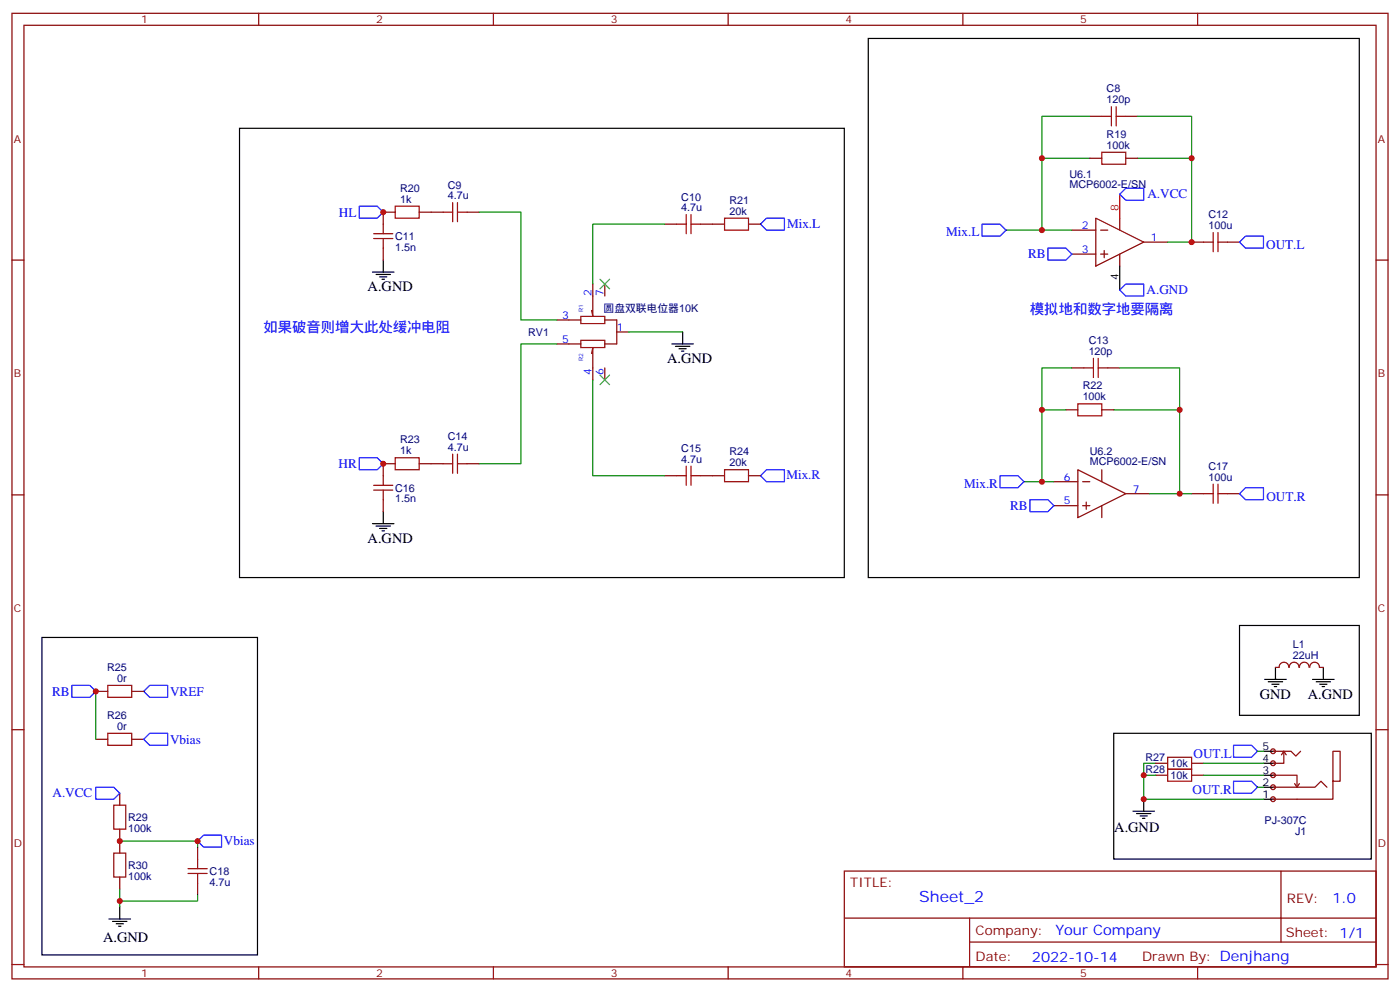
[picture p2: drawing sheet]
<svg xmlns="http://www.w3.org/2000/svg" width="412mm" height="292mm" viewBox="0 0 412 292" stroke-linecap="round" stroke-linejoin="round" font-family="sans-serif">
<g fill="none" stroke="#870000" stroke-width=".35">
<path d="M3.5 3.9h405.4v284.4h-405.4zM7.1 7.4h398.2v277.3h-398.2zM76.2 3.9v3.5M145.3 3.9v3.5M214.5 3.9v3.5M283.6 3.9v3.5M352.8 3.9v3.5M3.5 76.6h3.6M405.3 76.6h3.6M3.5 145.7h3.6M405.3 145.7h3.6M3.5 214.9h3.6"/>
<path d="M405.3 214.9h3.6M248.7 256.5h156.6v28.2h-156.6zM377.3 256.5v20.9M248.7 270.4h156.5M285.6 277.4h119.6M285.6 270.4v14.1M3.5 284h3.6M76.2 284.7v3.6M145.3 284.7v3.6M214.5 284.7v3.6M283.6 284.7v3.6M352.8 284.7v3.6"/>
<path d="M405.3 284h3.6"/>
</g>
<g fill="#f0f0f0" stroke="#870000" stroke-width=".35">
<circle cx="375" cy="221.2" r=".71"/>
<circle cx="375" cy="224.8" r=".71"/>
<circle cx="375" cy="228.3" r=".71"/>
<circle cx="375" cy="231.8" r=".71"/>
<circle cx="375" cy="235.3" r=".71"/>
</g>
<g fill="none" stroke="#000" stroke-width=".35">
<path d="M255.8 11.3h144.6v158.8h-144.6zM70.6 37.8h178.1v132.3h-178.1zM112.9 76.6v3.5M329.8 78.4v7M109.7 80.1h6.4M110.8 80.8h4.2M111.8 81.5h2.1M112.5 82.2h.7M201.1 97.8v3.5M197.9 101.3h6.4M199 102h4.2M200 102.7h2.1"/>
<path d="M200.7 103.4h.7M109.7 154.2h6.4M110.8 154.9h4.2M111.8 155.6h2.1M112.5 156.3h.7M112.9 150.7v3.5M12.3 187.7h63.5v93.5h-63.5zM365.1 184.2h35.3v26.4h-35.3zM375.7 196.5v3.6M389.8 196.5v3.6M328.1 215.9h75.8v37.1h-75.8zM372.5 200.1h6.4"/>
<path d="M373.6 200.8h4.2M374.6 201.5h2.2M375.4 202.2h.7M386.6 200.1h6.4M387.7 200.8h4.2M388.8 201.5h2.1M389.5 202.2h.7M333.7 238.9h6.4M334.8 239.6h4.2M336.9 235.3v3.6M372.2 235.3h3.5M372.2 231.8h3.5"/>
<path d="M372.2 228.3h3.5M372.2 224.8h3.5M372.2 221.2h3.5M335.8 240.3h2.2M336.5 241h.8M32.1 270.6h6.4M33.2 271.3h4.2M34.2 272h2.1M34.9 272.7h.7M35.3 267.1v3.5"/>
</g>
<g fill="none" stroke="#870000" stroke-width=".35">
<path d="M321 34.3h3.6M331.6 34.3h3.5M321 46.6h3.6M331.6 46.6h3.5M112.9 73.1v3.5M116.4 62.5h-3.5v3.5M123.5 62.5h7M137.6 62.5h3.5M195.8 66h3.5M206.4 66h7M220.5 66h3.5M315.7 67.8h7.1"/>
<path d="M315.7 74.8h7.1M322.8 64.2l14.1 7.1-14.1 7.1zM324.2 67.8h2.1M324.2 74.8h2.1M325.3 73.8v2.1M329.8 64.2v3.6M329.8 74.8v3.6M336.9 71.3h7.1M351 71.3h3.5M361.6 71.3h3.5M164 94.2h7.1M171.1 93.2h7.1v2.1h-7.1z"/>
<path d="M174.6 83.6v9.6l-.3-1.8M178.2 94.2h3.5v7.1h-3.5M178.2 83.6v3.6M181.7 97.8h3.5M164 101.3h7.1M171.1 100.2h7.1v2.1h-7.1zM174.3 104.1l.3-1.8v9.6M178.2 108.3v3.6M315.7 108.3h3.6M326.3 108.3h3.5M116.4 136.6h-3.5v3.5M123.5 136.6h7"/>
<path d="M137.6 136.6h3.5M314 120.7h3.5M317.5 138.3l14.1 7.1-14.1 7zM324.6 138.3v3.6M324.6 120.7h3.5M112.9 147.1v3.6M195.8 140.1h3.5M206.4 140.1h7M220.5 140.1h3.5M310.4 148.9h7.1M310.4 141.9h7.1M318.9 148.9h2.1"/>
<path d="M318.9 141.9h2.1M320 147.8v2.2M324.6 148.9v3.5M331.6 145.4h7.1M351 145.4h3.5M361.6 145.4h3.5M375.7 196.5h1.1M376.8 196.5a1.41 1.41 0 0 1 1.4-1.5 1.41 1.41 0 0 1 1.4 1.5M379.8 196.5a1.41 1.41 0 0 1 1.4-1.5 1.41 1.41 0 0 1 1.4 1.5M382.8 196.5a1.41 1.41 0 0 1 1.4-1.5 1.41 1.41 0 0 1 1.4 1.5M385.8 196.5a1.41 1.41 0 0 1 1.4-1.5 1.41 1.41 0 0 1 1.4 1.5M388.8 196.5h1"/>
<path d="M28.2 203.6h3.5M28.2 217.7h3.5M38.8 203.6h3.5M38.8 217.7h3.5M35.3 233.6v3.5M340.4 224.8h3.6M340.4 228.3h3.6M351 224.8h3.5M351 228.3h3.5M375 231.8h12.3l1.8-1.8 1.8 1.8M375 228.3h7.1v3.5M375 221.2h5.3l1.4 1.4 1.4-1.4"/>
<path d="M378.2 221.2v3.6h-3.2M378.2 221.2l.7 1.1M378.2 221.2l-.7 1.1M381.4 230.8l.7 1M382.8 230.8l-.7 1M392.6 230v-8.8h2.2v8.8h-2.2v5.3h-17.6M35.3 244.2v7M35.3 258.3v3.5M58.2 249.4v3.6M58.2 260v3.6"/>
</g>
<g fill="none" stroke="#00f" stroke-width=".35">
<path d="M329.8 57.2l1.8-1.8h5.3v3.5h-5.3zM105.8 60.7h5.3l1.8 1.8-1.8 1.7h-5.3zM224 66l1.8-1.8h5.3v3.6h-5.3zM289.3 66h5.3l1.7 1.8-1.7 1.7h-5.3zM308.7 73.1h5.3l1.7 1.7-1.7 1.8h-5.3zM365.1 71.3l1.8-1.8h5.3v3.6h-5.3zM329.8 85.4l1.8-1.8h5.3v3.6h-5.3zM105.8 134.8h5.3l1.8 1.8-1.8 1.7h-5.3zM224 140.1l1.8-1.8h5.3v3.6h-5.3zM294.6 140.1h5.3l1.7 1.8-1.7 1.7h-5.3zM303.4 147.1h5.3l1.7 1.8-1.7 1.8h-5.3zM365.1 145.4l1.8-1.8h5.3v3.5h-5.3z"/>
<path d="M21.2 201.8h5.3l1.7 1.8-1.7 1.8h-5.3zM42.3 203.6l1.8-1.8h5.3v3.6h-5.3zM42.3 217.7l1.8-1.8h5.3v3.6h-5.3zM363.4 219.5h5.3l1.7 1.7-1.7 1.8h-5.3zM28.2 231.8h5.3l1.8 1.8-1.8 1.7h-5.3zM363.4 230h5.3l1.7 1.8-1.7 1.8h-5.3zM60 245.9h5.3v3.5h-5.3l-1.8-1.7z"/>
</g>
<g fill="none" stroke="#008700" stroke-width=".35">
<path d="M321 34.3h-14.1v12.3M335.1 34.3h15.9v12.3M321 46.6h-14.1v21.2M335.1 46.6h15.9v24.7h-7M141.1 62.5h12.4v31.7h10.5M195.8 66h-21.2v17.6M296.3 67.8h19.4M185.2 97.8h15.9M164 101.3h-10.5v35.3h-12.4M174.6 111.9v28.2h21.2M315.7 108.3h-8.8v12.4M329.8 108.3h17.7v12.4"/>
<path d="M314 120.7h-7.1v21.2M328.1 120.7h19.4v24.7h-8.8M301.6 141.9h8.8M347.5 145.4h3.5M28.2 203.6v14.1M336.9 228.3h3.5M340.4 224.8h-3.5v10.5h35.3M354.5 224.8h17.7M354.5 228.3h17.7M370.4 231.8h1.8M370.4 221.2h1.8M35.3 247.7h22.9v1.7"/>
<path d="M35.3 261.8v5.3M58.2 263.6v1.7h-22.9"/>
</g>
<g fill="none" stroke="#a10000" stroke-width=".35">
<path d="M324.6 34.3h2.8M327.4 31.4v5.7M328.8 34.3h2.8M328.8 31.4v5.7M133.3 59.7v5.6M134.8 59.7v5.6M324.6 44.8h7v3.6h-7zM110.1 70.2h5.6M110.1 68.8h5.6M112.9 66v2.8M112.9 70.2v2.9M116.4 60.7h7.1v3.5h-7.1z"/>
<path d="M130.5 62.5h2.8M134.8 62.5h2.8M199.3 66h2.8M202.1 63.2v5.6M203.6 63.2v5.6M203.6 66h2.8M213.4 64.2h7.1v3.6h-7.1zM354.5 71.3h2.9M357.4 68.5v5.6M358.8 68.5v5.6M358.8 71.3h2.8M317.5 118.9h7.1v3.5h-7.1z"/>
<path d="M319.3 108.3h2.8M322.1 105.5v5.7M323.5 108.3h2.8M323.5 105.5v5.7M116.4 134.8h7.1v3.5h-7.1zM130.5 136.6h2.8M133.3 133.7v5.7M134.8 136.6h2.8M134.8 133.7v5.7M202.1 137.3v5.6M203.6 137.3v5.6M213.4 138.3h7.1v3.6h-7.1z"/>
<path d="M110.1 144.3h5.6M110.1 142.9h5.6M112.9 140.1v2.8M112.9 144.3v2.8M199.3 140.1h2.8M203.6 140.1h2.8M354.5 145.4h2.9M357.4 142.6v5.6M358.8 145.4h2.8M358.8 142.6v5.6M31.7 201.8h7.1v3.6h-7.1zM31.7 215.9h7.1v3.6h-7.1z"/>
<path d="M33.5 237.1h3.5v7.1h-3.5zM344 223h7v3.5h-7zM344 226.5h7v3.5h-7zM33.5 251.2h3.5v7.1h-3.5zM55.4 257.2h5.6M55.4 255.8h5.6M58.2 253v2.8M58.2 257.2v2.8"/>
</g>
<path d="M329.8 57.2v7" fill="none" stroke="#f00" stroke-width=".35"/>
<path d="M176.7 82.2l2.9 2.9M179.6 82.2l-2.9 2.9M176.7 110.5l2.9 2.8M179.6 110.5l-2.9 2.8" fill="none" stroke="#3c3" stroke-width=".35"/>
<g fill="#c00">
<circle cx="28.2" cy="203.6" r=".88"/>
<circle cx="35.3" cy="247.7" r=".88"/>
<circle cx="35.3" cy="265.3" r=".88"/>
<circle cx="58.2" cy="247.7" r=".88"/>
<circle cx="351" cy="71.3" r=".88"/>
<circle cx="347.5" cy="145.4" r=".88"/>
<circle cx="351" cy="46.6" r=".88"/>
<circle cx="347.5" cy="120.7" r=".88"/>
<circle cx="306.9" cy="67.8" r=".88"/>
<circle cx="306.9" cy="46.6" r=".88"/>
<circle cx="306.9" cy="141.9" r=".88"/>
<circle cx="306.9" cy="120.7" r=".88"/>
<circle cx="112.9" cy="62.5" r=".88"/>
<circle cx="112.9" cy="136.6" r=".88"/>
<circle cx="336.9" cy="235.3" r=".88"/>
<circle cx="336.9" cy="228.3" r=".88"/>
</g>
<text font-size="4.6" fill="#00f" x="270.8" y="265.5">Sheet_2</text>
<g font-size="4.2">
<text x="108.3" y="85.8">A.GND</text>
<text x="196.5" y="106.9">A.GND</text>
<text x="108.3" y="159.8">A.GND</text>
<text x="371.1" y="205.7">GND</text>
<text x="385.2" y="205.7">A.GND</text>
<text x="328.2" y="244.9">A.GND</text>
<text x="30.4" y="277.4">A.GND</text>
</g>
<g font-size="4.2" fill="#00f">
<text x="303.4" y="92.5">模拟地和数字地要隔离</text>
<text x="77.6" y="97.8">如果破音则增大此处缓冲电阻</text>
<text x="392.5" y="265.8">1.0</text>
<text x="310.9" y="275.3">Your Company</text>
<text x="304" y="283.1">2022-10-14</text>
</g>
<g font-size="3.9" fill="#00f">
<text x="338" y="58.4">A.VCC</text>
<text x="99.8" y="63.8">HL</text>
<text x="231.8" y="67.1">Mix.L</text>
<text x="278.7" y="69.5">Mix.L</text>
<text x="302.9" y="76.1">RB</text>
<text x="373" y="73.3">OUT.L</text>
<text x="337.7" y="86.7">A.GND</text>
<text x="99.7" y="137.8">HR</text>
<text x="231.6" y="141.1">Mix.R</text>
<text x="284" y="143.6">Mix.R</text>
<text x="373" y="147.4">OUT.R</text>
<text x="297.6" y="150.2">RB</text>
<text x="15.3" y="204.9">RB</text>
<text x="50.1" y="204.9">VREF</text>
<text x="50.1" y="219">Vbias</text>
<text x="351.6" y="223.2">OUT.L</text>
<text x="351.3" y="233.8">OUT.R</text>
<text x="15.5" y="234.8">A.VCC</text>
<text x="66" y="248.9">Vbias</text>
</g>
<g font-size="3.9" fill="#800">
<text x="250.5" y="261.1">TITLE:</text>
<text x="379.1" y="265.8">REV:</text>
<text x="287.4" y="275.3">Company:</text>
<text x="378.7" y="275.9">Sheet: 1/1</text>
<text x="287.4" y="283">Date:</text>
<text x="336.4" y="283.1">Drawn By: Denjhang</text>
</g>
<g font-size="3.2" fill="#800">
<text x="41.6" y="6.9">1</text>
<text x="110.8" y="6.9">2</text>
<text x="179.9" y="6.9">3</text>
<text x="249.1" y="6.9">4</text>
<text x="318.2" y="6.9">5</text>
<text x="4.1" y="42">A</text>
<text x="405.9" y="42">A</text>
<text x="4.1" y="111.2">B</text>
<text x="405.9" y="111.2">B</text>
<text x="4.1" y="180.3">C</text>
<text x="405.9" y="180.3">C</text>
<text x="4.1" y="249.4">D</text>
<text x="405.9" y="249.4">D</text>
<text x="41.6" y="287.7">1</text>
<text x="110.8" y="287.7">2</text>
<text x="179.9" y="287.7">3</text>
<text x="249.1" y="287.7">4</text>
<text x="318.2" y="287.7">5</text>
</g>
<g font-size="3.2" fill="#000080">
<text x="326" y="27.2">C8</text>
<text x="326" y="30.4">120p</text>
<text x="326" y="40.6">R19</text>
<text x="326" y="43.8">100k</text>
<text x="315" y="52.4">U6.1</text>
<text x="117.8" y="59.7">1k</text>
<text x="117.8" y="56.5">R20</text>
<text x="131.9" y="58.6">4.7u</text>
<text x="131.9" y="55.6">C9</text>
<text x="200.7" y="59.1">C10</text>
<text x="315" y="55.4">MCP6002-E/SN</text>
<text x="200.7" y="62.1">4.7u</text>
<text x="214.9" y="63.2">20k</text>
<text x="214.9" y="60">R21</text>
<text x="356" y="64.2">C12</text>
<text x="116.4" y="70.8">C11</text>
<text x="356" y="67.4">100u</text>
<text x="116.4" y="73.8">1.5n</text>
<text x="177.8" y="91.8">圆盘双联电位器10K</text>
<text x="155.6" y="98.9">RV1</text>
<text x="320.7" y="101.3">C13</text>
<text x="320.7" y="104.5">120p</text>
<text x="318.9" y="117.9">100k</text>
<text x="318.9" y="114.6">R22</text>
<text x="117.8" y="130.6">R23</text>
<text x="131.9" y="129.6">C14</text>
<text x="117.8" y="133.7">1k</text>
<text x="131.9" y="132.7">4.7u</text>
<text x="200.7" y="136.2">4.7u</text>
<text x="200.7" y="133.2">C15</text>
<text x="214.9" y="137.3">20k</text>
<text x="214.9" y="134.1">R24</text>
<text x="321" y="137.1">MCP6002-E/SN</text>
<text x="321" y="134">U6.2</text>
<text x="356" y="141.5">100u</text>
<text x="356" y="138.3">C17</text>
<text x="116.4" y="147.9">1.5n</text>
<text x="116.4" y="144.9">C16</text>
<text x="380.9" y="190.9">L1</text>
<text x="31.6" y="197.6">R25</text>
<text x="380.9" y="193.9">22uH</text>
<text x="34.6" y="200.8">0r</text>
<text x="31.6" y="211.7">R26</text>
<text x="34.6" y="214.9">0r</text>
<text x="337.4" y="224.1">R27</text>
<text x="337.4" y="227.7">R28</text>
<text x="344.8" y="225.9">10k</text>
<text x="344.8" y="229.4">10k</text>
<text x="37.7" y="244.9">100k</text>
<text x="37.7" y="241.8">R29</text>
<text x="372.5" y="242.6">PJ-307C</text>
<text x="381.5" y="245.7">J1</text>
<text x="37.7" y="255.9">R30</text>
<text x="61.7" y="257.7">C18</text>
<text x="37.7" y="259">100k</text>
<text x="61.7" y="260.8">4.7u</text>
</g>
<text font-size="3.2" fill="#f00" x="329.5" y="62.1" transform="rotate(-90 329.5 62.1)">8</text>
<g font-size="3.2" fill="#00f">
<text x="318.7" y="67.4">2</text>
<text x="339" y="70.9">1</text>
<text x="318.7" y="74.5">3</text>
<text x="174.3" y="87.2" transform="rotate(-90 174.3 87.2)">2</text>
<text x="177.8" y="87.2" transform="rotate(-90 177.8 87.2)">7</text>
<text x="165.6" y="93.9">3</text>
<text x="165.6" y="100.9">5</text>
<text x="181.7" y="97.4">1</text>
<text x="174.3" y="110.4" transform="rotate(-90 174.3 110.4)">4</text>
<text x="177.8" y="110.4" transform="rotate(-90 177.8 110.4)">6</text>
<text x="313.4" y="141.5">6</text>
<text x="313.4" y="148.6">5</text>
<text x="333.7" y="145">7</text>
</g>
<g font-size="3.2">
<text x="329.5" y="82.5" transform="rotate(-90 329.5 82.5)">4</text>
<text x="371.9" y="220.9">5</text>
<text x="371.9" y="227.9">3</text>
<text x="371.9" y="224.4">4</text>
<text x="371.9" y="231.5">2</text>
<text x="371.9" y="235">1</text>
</g>
<g font-size="1.8" fill="#00f">
<text x="171.8" y="91.8" transform="rotate(-90 171.8 91.8)">R1</text>
<text x="171.8" y="106.3" transform="rotate(-90 171.8 106.3)">R2</text>
</g>
</svg>
